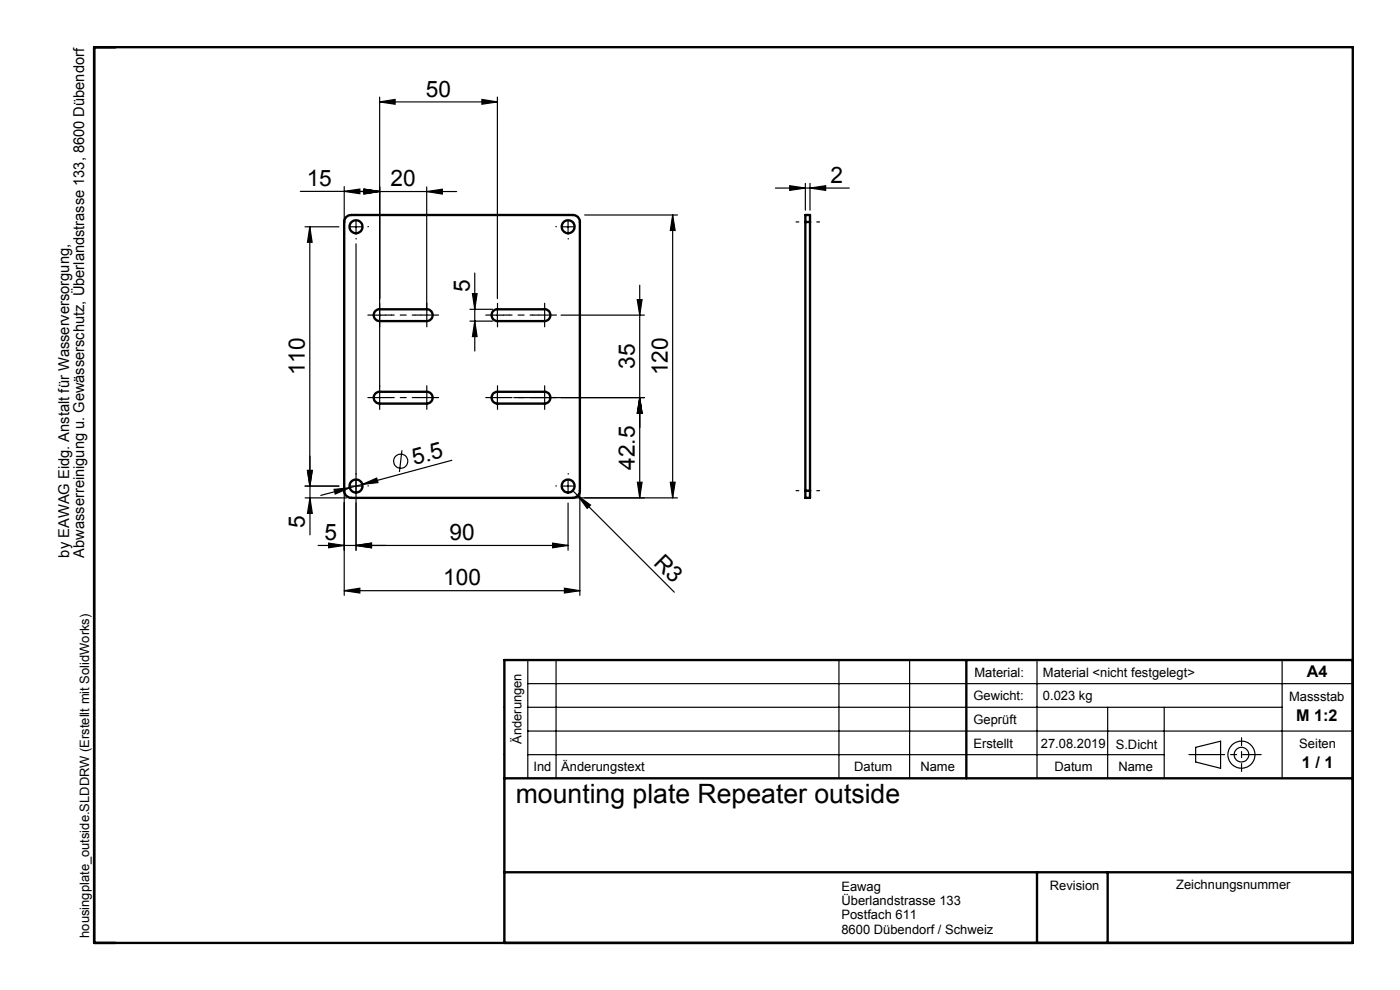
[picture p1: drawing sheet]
<svg xmlns="http://www.w3.org/2000/svg" width="297mm" height="210mm" viewBox="0 0 297 210" stroke-linecap="round" stroke-linejoin="round" font-family="sans-serif">
<g fill="none" stroke="#000" stroke-width=".25">
<path d="M73 39.6v86.7M80.5 21.6l3.3-.5v1zM80.5 20.6v61.5M80.5 21.6h25M90.5 39.6v26.3M102.2 21.1l3.3 .5-3.3 .5zM105.5 20.6v42.8M164.5 39.9h15.7M167.5 39.4l3.4 .5-3.4 .5zM170.9 38.9v5.7M171.8 39.9l3.4-.5v1zM171.8 38.9v5.7"/>
<path d="M63.7 40.6h16.8M64.7 48.1h7.2M65.7 48.1v55M65.7 48.1l.5 3.3h-1zM73 40.6l3.3-.5v1zM74.2 40.6h22.7M74.3 48.1h2.5M75.5 51.7v65M75.5 46.8v2.5M77.2 40.1l3.3 .5-3.3 .5zM77.2 40.1l3.3 .5-3.3 .6zM90.5 40.6l3.3-.5v1.1z"/>
<path d="M100.7 57.9v16.6M119.3 48.1h2.5M120.5 46.8v2.5M123 46.6v79.7M124 45.6h19.7M142.7 45.6l.5 3.3h-1zM142.7 45.6v60M79.3 66.8h2.5M99.7 68.1h4.8M99.7 65.6h4.8M100.2 62.3h1l-.5 3.3zM100.7 68.1l.5 3.3h-1z"/>
<path d="M104.3 66.8h2.5M105.5 65.6v2.5M119 66.8h17.7M135.2 63.6h1l-.5 3.2zM135.7 60.5v45.1M65.2 99.8h1.1l-.5 3.3zM65.2 99.8h1l-.5 3.3zM65.8 96.8v16.6M79.3 84.3h2.5M80.5 83.1v2.5M85.3 95.5l-.6 4.6M95.8 97.6l-18.9 5.2"/>
<path d="M104.3 84.3h2.5M105.5 83.1v2.5M109 84.3h27.7M135.7 84.3l.5 3.4h-1zM64.7 103.1h7.2M64.7 105.6h8.8M65.8 105.6l.5 3.3h-1.1zM67.5 115.7h53M69.7 115.2l3.3 .5-3.3 .5zM70.9 103.8l3.3-.3-3.1 1.3zM74 105.6h69.7M74.3 103.1h2.5"/>
<path d="M75.5 115.7l3.3-.5v1zM76.9 102.8l-8.8 2.3M76.9 102.8l3-1.4 .3 1zM117.2 115.2l3.3 .5-3.3 .5zM119.3 103.1h2.5M120.5 101.8v2.5M120.5 106.7v10M121.5 104.1l21.6 21.5M122.6 105.2l2.7 1.9-.7 .7zM135.2 102.3h1l-.5 3.3zM142.2 102.3h1l-.5 3.3zM73 125.3l3.3-.5v1z"/>
<path d="M73 125.3h50M119.7 124.8l3.3 .5-3.3 .5zM106.8 150h.2M112 145h175M112 150h160M112 155.1h175M112 140v25.1M118 140v25.1M178 140v25.1M193 140v25.1M220 140v25.1M235 150v15.1"/>
<path d="M247 150v15.1M253.6 158.5l5.3-1.3v5.8l-5.3-1.4zM272 140v25.1M106.8 160.1h.2M112 160.1h135"/>
<circle cx="85" cy="97.8" r="1.5"/>
<circle cx="263.4" cy="160.1" r="2.87"/>
<circle cx="263.4" cy="160.1" r="1.55"/>
</g>
<g fill="none" stroke="#000" stroke-width=".25" stroke-dasharray="15.2 1.3 1.3 1.3">
<path d="M73 48.1h-.1M75.5 45.6v-.1M75.5 50.6v.1M78 48.1h.2M118 48.1h-.1M120.5 45.6v-.1M120.5 50.6v.1M123 48.1h.2M79.3 66.8h-1.3M80.5 65.6v-1.3M80.5 68.1v1.2M81.8 66.8h1.2"/>
<path d="M89.3 66.8h-1.3M90.5 66.8v-1.2M90.5 66.8h-1.2M90.5 66.8v1.3M90.5 66.8h1.3M90.5 65.6v-1.3M90.5 68.1v1.2M91.8 66.8h1.2M104.3 66.8h-1.3M105.5 65.6v-1.3M105.5 68.1v1.2M106.8 66.8h1.2"/>
<path d="M114.3 66.8h-1.3M115.5 66.8v-1.2M115.5 66.8h-1.2M115.5 66.8v1.3M115.5 66.8h1.3M115.5 65.6v-1.3M115.5 68.1v1.2M116.8 66.8h1.2M79.3 84.3h-1.3M80.5 83.1v-1.3M80.5 85.6v1.2M81.8 84.3h1.2"/>
<path d="M89.3 84.3h-1.3M90.5 84.3v-1.2M90.5 84.3h-1.2M90.5 84.3v1.3M90.5 84.3h1.3M90.5 83.1v-1.3M90.5 85.6v1.2M91.8 84.3h1.2M104.3 84.3h-1.3M105.5 83.1v-1.3M105.5 85.6v1.2M106.8 84.3h1.2"/>
<path d="M114.3 84.3h-1.3M115.5 84.3v-1.2M115.5 84.3h-1.2M115.5 84.3v1.3M115.5 84.3h1.3M115.5 83.1v-1.3M115.5 85.6v1.2M116.8 84.3h1.2M73 103.1h-.1M75.5 100.6v-.1M75.5 105.6v.1M78 103.1h.2"/>
<path d="M118 103.1h-.1M120.5 100.6v-.1M120.5 105.6v.1M123 103.1h.2"/>
</g>
<path d="M173.9 47.1h-5M83 66.8h5M108 66.8h5M83 84.3h5M108 84.3h5M173.9 104.1h-5" fill="none" stroke="#000" stroke-width=".25" stroke-dasharray="15.2 1.3 1.3 1.3" stroke-dashoffset="14.6"/>
<path d="M263.4 156.5v7.1" fill="none" stroke="#000" stroke-width=".25" stroke-dasharray="15.2 1.3 1.3 1.3" stroke-dashoffset="13.6"/>
<path d="M252.2 160.1h15.3" fill="none" stroke="#000" stroke-width=".25" stroke-dasharray="15.2 1.3 1.3 1.3" stroke-dashoffset="7.7"/>
<g fill="none" stroke="#000" stroke-width=".5">
<path d="M20 10h267v190h-267zM73.4 46l.5-.3 .6-.1h47a1.45 1.45 0 0 1 1.5 1.5v57a1.51 1.51 0 0 1-1.5 1.5h-47a1.51 1.51 0 0 1-1.5-1.5v-57l.1-.6zM170.9 47.1v-1.5h.9v1.5M170.9 47.1h.9M170.9 47.1v57M171.8 47.1v57M79.5 66.1l.8-.5h10.2a1.25 1.25 0 0 1 1.3 1.3 1.25 1.25 0 0 1-1.3 1.2h-10a1.27 1.27 0 0 1-1-2zM104.6 66l.7-.4h10.2a1.25 1.25 0 0 1 1.3 1.3 1.25 1.25 0 0 1-1.3 1.2h-10a1.28 1.28 0 0 1-1.1-.8 1.28 1.28 0 0 1 .2-1.3zM79.7 83.5l.6-.4h10.2a1.25 1.25 0 0 1 1.3 1.3 1.25 1.25 0 0 1-1.3 1.2h-10a1.26 1.26 0 0 1-1.1-.8 1.26 1.26 0 0 1 .3-1.3zM104.6 83.5l.7-.4h10.2a1.25 1.25 0 0 1 1.3 1.3 1.25 1.25 0 0 1-1.3 1.2h-10a1.28 1.28 0 0 1-1.1-.8 1.28 1.28 0 0 1 .2-1.3zM170.9 104.1v1.5h.9v-1.5M170.9 104.1h.9"/>
<path d="M205 140v25.1M287 140h-180v60M107 165.1h180M107 185h180M220 185v15M235 185v15"/>
<circle cx="75.5" cy="48.1" r="1.39"/>
<circle cx="120.5" cy="48.1" r="1.38"/>
<circle cx="75.5" cy="103.1" r="1.39"/>
<circle cx="120.5" cy="103.1" r="1.38"/>
</g>
<g fill="#000">
<path d="M122.6 105.2l2.7 1.9-.7 .7z"/>
<path d="M102.2 21.1l3.3 .5-3.3 .5zM80.5 21.6l3.3-.5v1z"/>
<path d="M171.8 39.9l3.4-.5v1zM167.5 39.4l3.4 .5-3.4 .5z"/>
<path d="M100.7 68.1l.5 3.3h-1zM100.2 62.3h1l-.5 3.3zM135.2 102.3h1l-.5 3.3zM135.7 84.3l.5 3.4h-1zM135.7 84.3l.5 3.4h-1zM135.2 63.6h1l-.5 3.2zM65.8 105.6l.5 3.3h-1.1zM65.2 99.8h1.1l-.5 3.3z"/>
<path d="M65.2 99.8h1l-.5 3.3zM65.7 48.1l.5 3.3h-1z"/>
<path d="M70.9 103.8l.2 1 3.1-1.3zM76.9 102.8l3.3-.4-.3-1z"/>
<path d="M75.5 115.7l3.3-.5v1zM117.2 115.2l3.3 .5-3.3 .5z"/>
<path d="M142.2 102.3h1l-.5 3.3zM142.7 45.6l.5 3.3h-1z"/>
<path d="M73 125.3l3.3-.5v1zM119.7 124.8l3.3 .5-3.3 .5zM69.7 115.2l3.3 .5-3.3 .5zM75.5 115.7l3.3-.5v1zM73 40.6l3.3-.5v1zM77.2 40.1l3.3 .5-3.3 .5zM77.2 40.1l3.3 .5-3.3 .6zM90.5 40.6l3.3-.5v1.1z"/>
</g>
<text font-size="5.6" x="109.4" y="170.4">mounting plate Repeater outside</text>
<g font-size="4.8">
<text x="90.4" y="20.5">50</text>
<text x="65.1" y="39.5">15</text>
<text x="82.9" y="39.5">20</text>
<text x="176.2" y="38.8">2</text>
<text x="99.7" y="61.9" transform="rotate(-90 99.7 61.9)">5</text>
<text x="64.7" y="79.6" transform="rotate(-90 64.7 79.6)">110</text>
<text x="134.6" y="78.3" transform="rotate(-90 134.6 78.3)">35</text>
<text x="141.7" y="79.6" transform="rotate(-90 141.7 79.6)">120</text>
<text x="87.8" y="98.7" transform="rotate(-15 87.8 98.7)">5.5</text>
<text x="134.7" y="99.6" transform="rotate(-90 134.7 99.6)">42.5</text>
<text x="64.7" y="112.1" transform="rotate(-90 64.7 112.1)">5</text>
<text x="68.8" y="114.6">5</text>
<text x="95.4" y="114.6">90</text>
<text x="138.5" y="119.6" transform="rotate(45 138.5 119.6)">R3</text>
<text x="94" y="124.2">100</text>
</g>
<g font-size="3.4">
<text x="277.2" y="143.6">A4</text>
<text x="275" y="152.8">M 1:2</text>
<text x="276.2" y="163">1 / 1</text>
</g>
<g font-size="3.2">
<text x="14.7" y="118.3" transform="rotate(-90 14.7 118.3)">by EAWAG Eidg. Anstalt für Wasserversorgung,</text>
<text x="17.9" y="118.3" transform="rotate(-90 17.9 118.3)">Abwasserreinigung u. Gewässerschutz, Überlandstrasse 133, 8600 Dübendorf</text>
</g>
<g font-size="2.7">
<text x="206.7" y="143.6">Material:</text>
<text x="221.3" y="143.7">Material &lt;nicht festgelegt&gt;</text>
<text x="206.5" y="148.6">Gewicht:</text>
<text x="221.2" y="148.6">0.023 kg</text>
<text x="273.5" y="148.7">Massstab</text>
<text x="206.5" y="153.6">Geprüft</text>
<text x="110.6" y="157.8" transform="rotate(-90 110.6 157.8)">Änderungen</text>
<text x="206.5" y="158.6">Erstellt</text>
<text x="220.8" y="158.6">27.08.2019</text>
<text x="236.7" y="158.8">S.Dicht</text>
<text x="275.6" y="158.6">Seiten</text>
<text x="113.2" y="163.5">Ind</text>
<text x="119.1" y="163.6">Änderungstext</text>
<text x="181.2" y="163.6">Datum</text>
<text x="195.3" y="163.6">Name</text>
<text x="223.7" y="163.6">Datum</text>
<text x="237.3" y="163.6">Name</text>
<text x="178.5" y="189">Eawag</text>
<text x="222.7" y="188.8">Revision</text>
<text x="249.5" y="188.6">Zeichnungsnummer</text>
<text x="178.5" y="192">Überlandstrasse 133</text>
<text x="178.5" y="195">Postfach 611</text>
<text x="18.9" y="198.9" transform="rotate(-90 18.9 198.9)">housingplate_outside.SLDDRW (Erstellt mit SolidWorks)</text>
<text x="178.5" y="198">8600 Dübendorf / Schweiz</text>
</g>
</svg>
